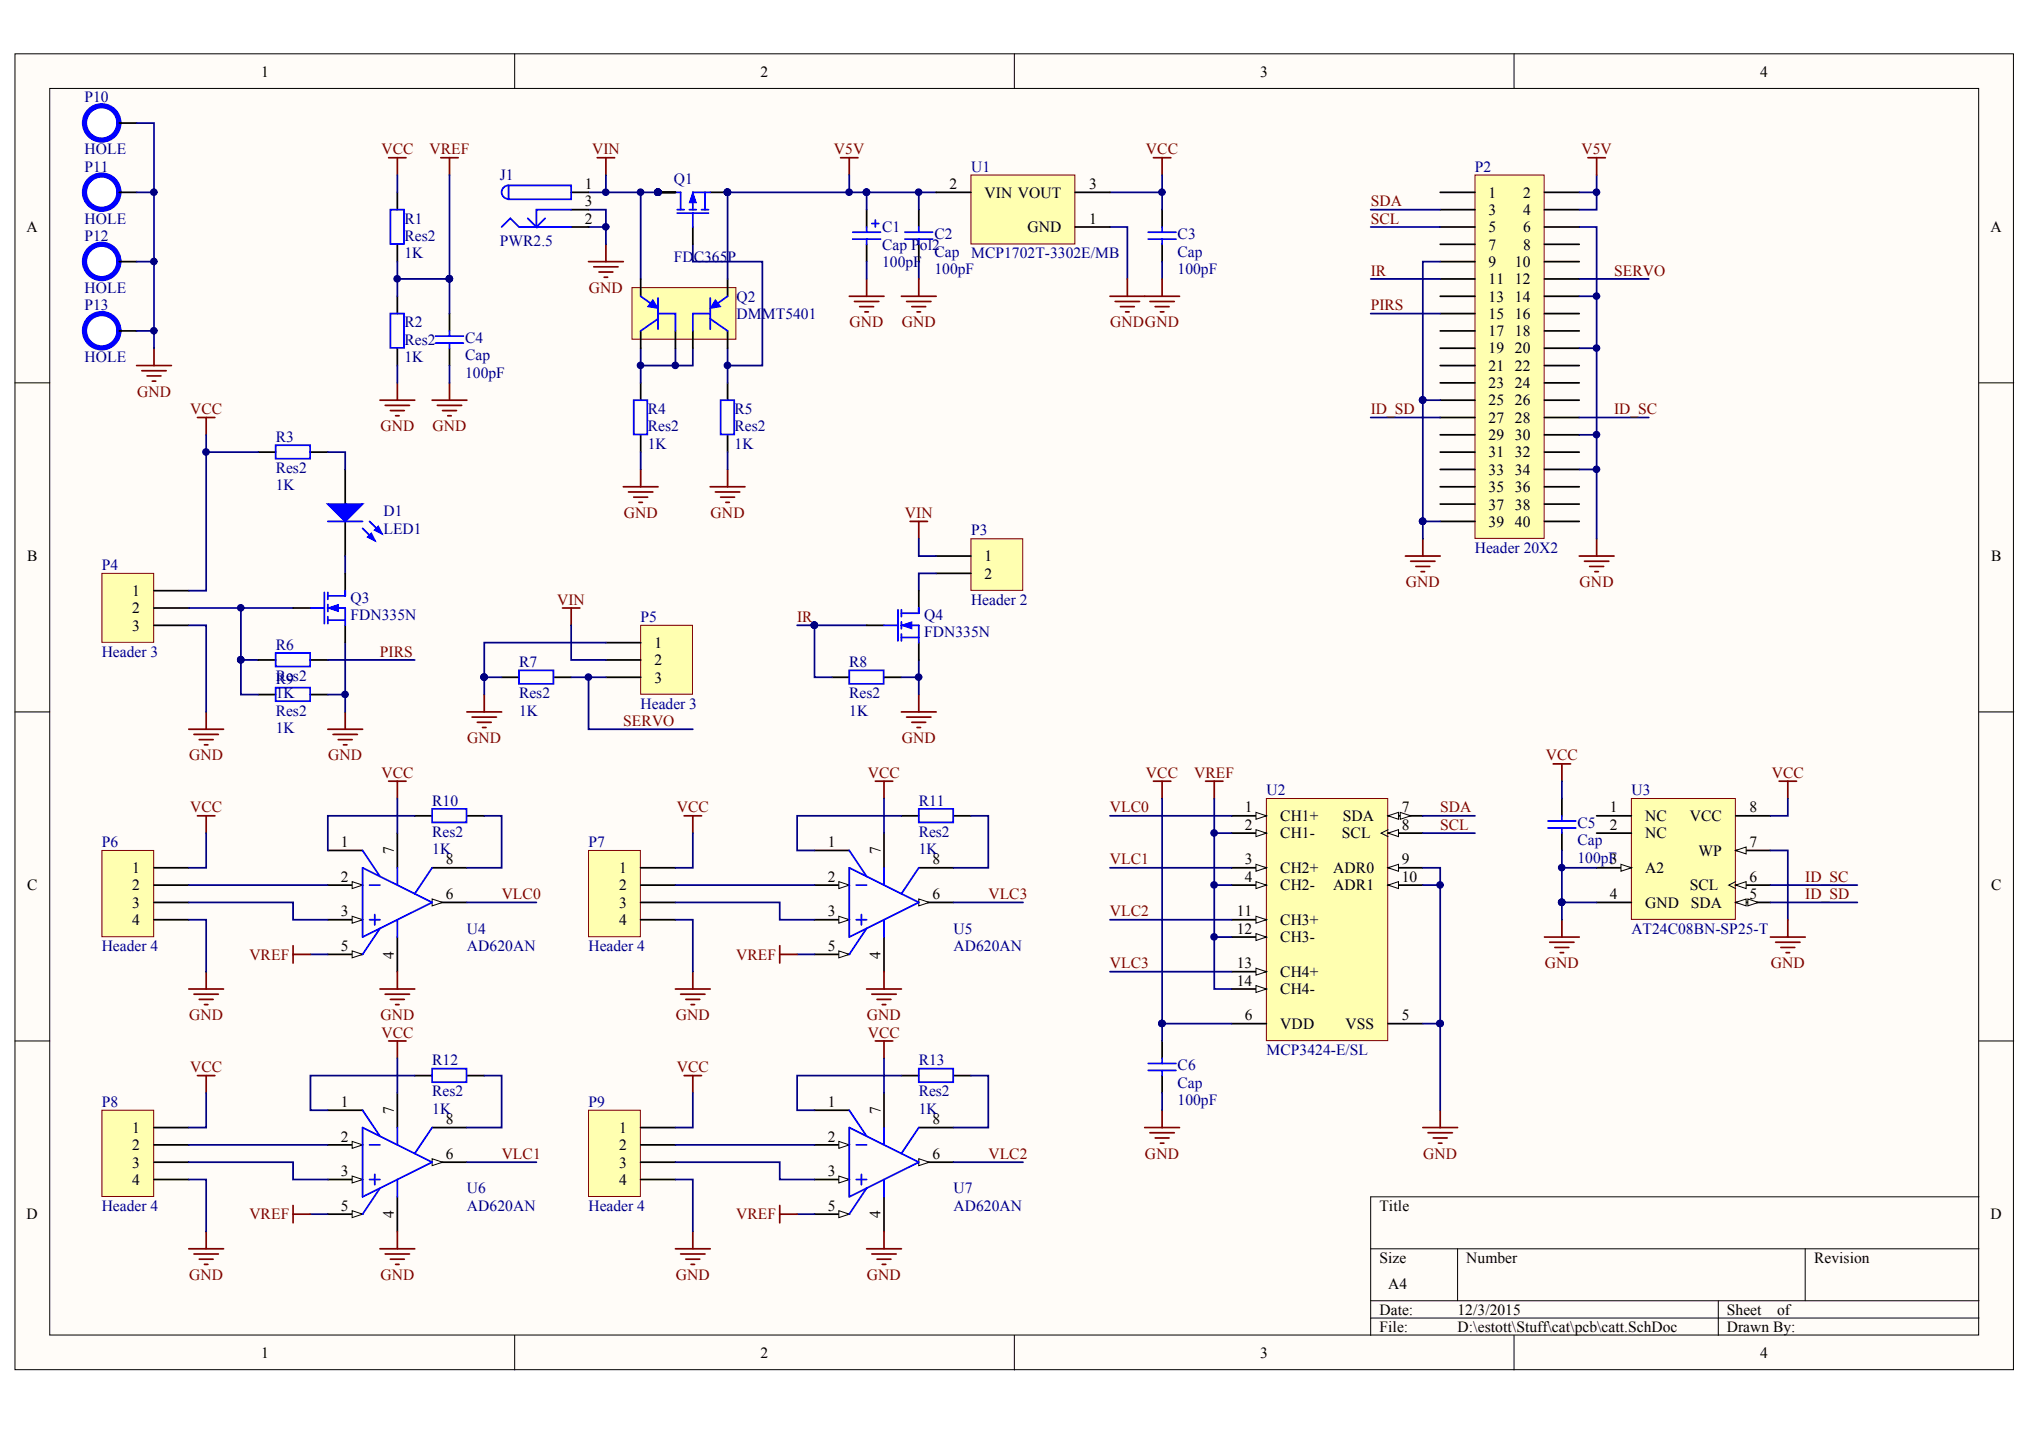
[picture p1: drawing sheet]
# Altium project catt.PrjPcb
1 sheet, 44 parts. Net scope: global (net labels, ports and power ports of the same name join across sheets).
Board file: catt.PcbDoc

## Sheet catt.SchDoc
size A4

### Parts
C1  Cap Pol2  value 100pF  [6-0805_N]
C2  Cap  value 100pF  [1608[0603]]
C3  Cap  value 100pF  [1608[0603]]
C4  Cap  value 100pF  [1608[0603]]
C5  Cap  value 100pF  [1608[0603]]
C6  Cap  value 100pF  [1608[0603]]
D1  LED1  [1608[0603]]
J1  PWR2.5  [MJ-180PH]
P2  Header 20X2  [HDR2X20]
P3  Header 2  [HDR1X2]
P4  Header 3  [HDR1X3]
P5  Header 3  [HDR1X3]
P6  Header 4  [HDR1X4]
P7  Header 4  [HDR1X4]
P8  Header 4  [HDR1X4]
P9  Header 4  [HDR1X4]
P10  HOLE  [HOLE]
P11  HOLE  [HOLE]
P12  HOLE  [HOLE]
P13  HOLE  [HOLE]
Q1  FDC365P  [SOT23-6]
Q2  DMMT5401  [SOT23-6]
Q3  FDN335N  [SOT-23]
Q4  FDN335N  [SOT-23]
R1  Res2  value 1K  [J1-0603]
R2  Res2  value 1K  [J1-0603]
R3  Res2  value 1K  [J1-0603]
R4  Res2  value 1K  [J1-0603]
R5  Res2  value 1K  [J1-0603]
R6  Res2  value 1K  [J1-0603]
R7  Res2  value 1K  [J1-0603]
R8  Res2  value 1K  [J1-0603]
R9  Res2  value 1K  [J1-0603]
R10  Res2  value 1K  [J1-0603]
R11  Res2  value 1K  [J1-0603]
R12  Res2  value 1K  [J1-0603]
R13  Res2  value 1K  [J1-0603]
U1  MCP1702T-3302E/MB  [SOT-89-MB3_N]
U2  MCP3424-E/SL  [SOIC-SL14_N]
U3  AT24C08BN-SP25-T  [8S1_N]
U4  AD620AN  [SO-8_L]
U5  AD620AN  [SO-8_L]
U6  AD620AN  [SO-8_L]
U7  AD620AN  [SO-8_L]

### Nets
GND: C1.2 C2.1 C3.1 C4.1 C5.1 C6.1 J1.2 J1.3 P2.6 P2.9 P2.14 P2.20 P2.25 P2.30 P2.34 P2.39 P4.3 P5.1 P6.4 P7.4 P8.4 P9.4 P10.0 P11.0 P12.0 P13.0 Q3.2(S) Q4.2(S) R2.1 R4.1 R5.1 R7.2 R8.2 R9.2 U1.1(GND) U2.5(VSS) U2.9(ADR0) U2.10(ADR1) U3.3(A2) U3.4(GND) U3.7(WP) U4.4(V-) U5.4(V-) U6.4(V-) U7.4(V-)
V5V: C1.1 C2.2 P2.2 P2.4 Q1.4(S) Q2.5(E2) U1.2(VIN)
VCC: C3.2 C5.2 C6.2 P4.1 P6.1 P7.1 P8.1 P9.1 R1.2 R3.2 U1.3(VOUT) U2.6(VDD) U3.8(VCC) U4.7(V+) U5.7(V+) U6.7(V+) U7.7(V+)
VIN: J1.1 P3.1 P5.2 Q1.1(D) Q1.2(D) Q1.5(D) Q1.6(D) Q2.6(E1)
VREF: C4.2 R1.1 R2.2 U2.2(CH1-) U2.4(CH2-) U2.12(CH3-) U2.14(CH4-) U4.5(REF) U5.5(REF) U6.5(REF) U7.5(REF)
ID_SC: P2.28 U3.6(SCL)
ID_SD: P2.27 U3.5(SDA)
IR: P2.11 Q4.1(G) R8.1
PIRS: P2.15 R6.2
SCL: P2.5 U2.8(SCL)
SDA: P2.3 U2.7(SDA)
SERVO: P2.12 P5.3 R7.1
VLC0: U2.1(CH1+) U4.6(OUT)
VLC1: U2.3(CH2+) U6.6(OUT)
VLC2: U2.11(CH3+) U7.6(OUT)
VLC3: U2.13(CH4+) U5.6(OUT)
NetD1_1: D1.1(A) R3.1
NetD1_2: D1.2(K) Q3.3(D)
NetP3_2: P3.2 Q4.3(D)
NetP4_2: P4.2 Q3.1(G) R6.1 R9.1
NetP6_2: P6.2 U4.2(-IN)
NetP6_3: P6.3 U4.3(+IN)
NetP7_2: P7.2 U5.2(-IN)
NetP7_3: P7.3 U5.3(+IN)
NetP8_2: P8.2 U6.2(-IN)
NetP8_3: P8.3 U6.3(+IN)
NetP9_2: P9.2 U7.2(-IN)
NetP9_3: P9.3 U7.3(+IN)
NetQ1_3: Q1.3(G) Q2.4(C2) R5.2
NetQ2_1: Q2.1(C1) Q2.2(B1) Q2.3(B2) R4.2
NetR10_1: R10.1 U4.8(RG)
NetR10_2: R10.2 U4.1(RG)
NetR11_1: R11.1 U5.8(RG)
NetR11_2: R11.2 U5.1(RG)
NetR12_1: R12.1 U6.8(RG)
NetR12_2: R12.2 U6.1(RG)
NetR13_1: R13.1 U7.8(RG)
NetR13_2: R13.2 U7.1(RG)

Not connected (* = marked no-connect by the designer): P2 1 7 8 10 13 16 17 18 19 21 22 23 24 26 29 31 32 33 35 36 37 38 40; U3 1(NC) 2(NC)

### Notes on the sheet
- Catt I/O Board
